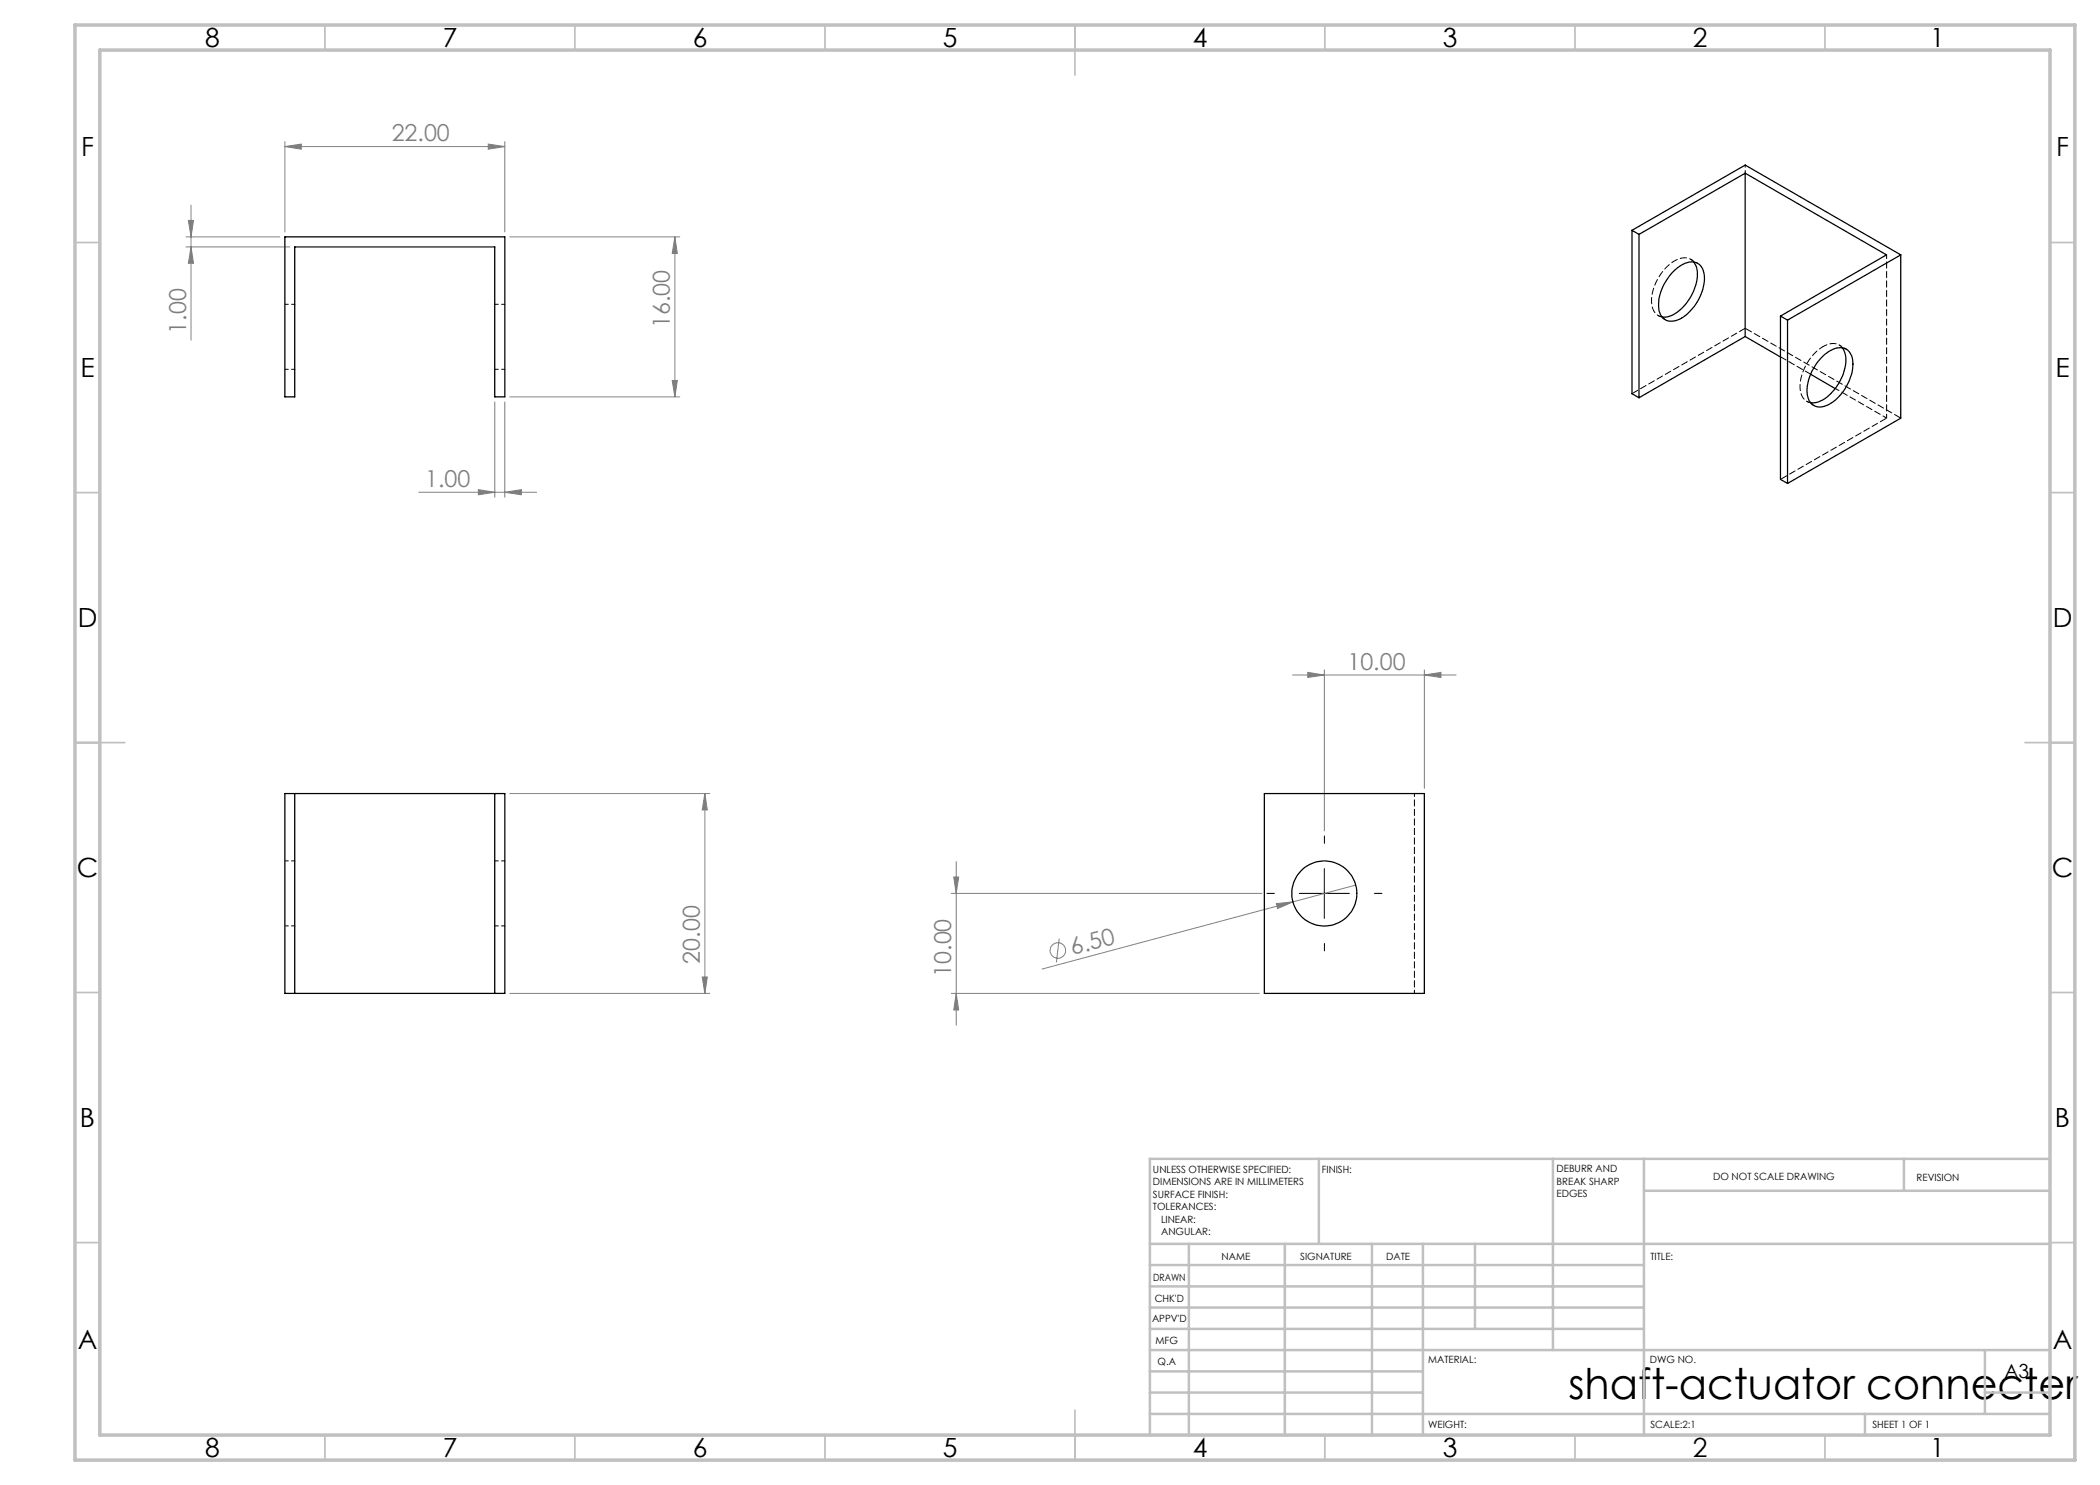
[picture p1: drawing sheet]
<svg xmlns="http://www.w3.org/2000/svg" width="420mm" height="297mm" viewBox="0 0 420 297" stroke-linecap="round" stroke-linejoin="round" font-family="sans-serif">
<g fill="none" stroke="#808080" stroke-width=".2">
<path d="M57 29.3l3.3-.5v1zM57 28.3v18.1M57 29.3h44M97.6 28.8l3.4 .5-3.4 .5zM101 28.3v18.1M37.2 47.4h18.8M37.2 49.4h20.8M37.7 44.1h1l-.5 3.3zM38.2 41v27M38.2 49.4l.5 3.3h-1zM102 47.4h34M135 47.4v32"/>
<path d="M135 47.4l.5 3.3h-1.1zM102 79.4h34M134.4 76.1h1.1l-.5 3.3zM83.7 98.5h23.6M95.7 97.9l3.3 .6-3.3 .5zM99 80.4v19M101 98.5l3.3-.6v1.1zM101 80.4v19M258.5 135h32.7M261.5 134.5l3.4 .5-3.4 .5zM264.9 134v32.2M284.9 135l3.3-.5v1z"/>
<path d="M284.9 134v23.7M102 158.7h40M141 158.7v40M141 158.7l.5 3.3h-1.1zM190.3 178.7h62.1M190.7 175.4h1l-.5 3.3zM191.2 172.3v32.7M271.1 177l-62.7 16.8M102 198.7h40M140.4 195.4h1.1l-.5 3.3zM190.3 198.7h61.6M191.2 198.7l.5 3.3h-1z"/>
<path d="M211.8 187.7l-.5 4.8M255.3 180.7l3.3-.3-3.1 1.3z"/>
<circle cx="211.6" cy="190.1" r="1.55"/>
</g>
<path d="M254.9 178.7h-1.5M264.9 168.7v-1.5M274.9 178.7h1.5M264.9 188.7v1.5" fill="none" stroke="#000" stroke-width=".2" stroke-dasharray="15.2 1.3 1.3 1.3"/>
<path d="M259.9 178.7h10M264.9 173.7v10" fill="none" stroke="#000" stroke-width=".2"/>
<g fill="none" stroke="#c0c0c0" stroke-width=".35">
<path d="M65 5v5M115 5v5M165 5v5M215 5v10M265 5v5M315 5v5M365 5v5M15 48.5h5M410 48.5h5M15 98.5h5M410 98.5h5M15 148.5h10"/>
<path d="M405 148.5h10M15 198.5h5M410 198.5h5M15 248.5h5M410 248.5h5M65 287v5M115 287v5M165 287v5M215 282v10M265 287v5M315 287v5M365 287v5"/>
</g>
<g fill="none" stroke="#c0c0c0" stroke-width=".5">
<path d="M263.8 231.8v17M310.6 231.8v38.2M328.8 231.8v55.2M328.8 238.2h81.2M380.8 231.8v6.4M410 231.8h-180v55.2M230 248.8h180M230 257.3h98.8M230 253h98.8M237.8 248.8v38.2M257 248.8v38.2M274.4 248.8v38.2"/>
<path d="M284.6 248.8v38.2M295 248.8v17M230 265.8h98.8M230 261.5h98.8M230 278.5h54.6M230 274.3h54.6M230 270h180M397 278.5h13M397 270v12.8M230 282.8h180M373 282.8v4.2"/>
</g>
<path d="M15 5h400v287h-400zM20 10h390v277h-390z" fill="none" stroke="#c0c0c0" stroke-width=".7"/>
<g fill="#808080">
<path d="M255.3 180.7l3.3-.3-3.1 1.3z"/>
<path d="M97.6 28.8l3.4 .5-3.4 .5zM57 29.3l3.3-.5v1zM101 98.5l3.3-.6v1.1zM95.7 97.9l3.3 .6-3.3 .5z"/>
<path d="M261.5 134.5l3.4 .5-3.4 .5zM284.9 135l3.3-.5v1z"/>
<path d="M140.4 195.4h1.1l-.5 3.3zM141 158.7l.5 3.3h-1.1zM134.4 76.1h1.1l-.5 3.3zM135 47.4l.5 3.3h-1.1zM38.2 49.4l.5 3.3h-1zM37.7 44.1h1l-.5 3.3z"/>
<path d="M190.7 175.4h1l-.5 3.3zM191.2 198.7l.5 3.3h-1z"/>
</g>
<g fill="none" stroke="#000" stroke-width=".25">
<path d="M349 34.6l28.3 16.4-21.2 12.2M349 34.6l-21.2 12.3M349 34.6v32.7M57 47.4h44v32h-2v-30h-40.1v30h-1.9zM326.4 46.1l1.4 .8M326.4 46.1l22.6-13.1 31.2 18M326.4 46.1v32.6l1.4 .8M327.8 46.9v32.6M334.8 54.2a4.6 4.6 0 0 1 4.4-1.7 3.3 3.3 0 0 1 1.7 3.9 9.6 9.6 0 0 1-5.8 7.7 2.63 2.63 0 0 1-3.4-2.9 10 10 0 0 1 3.1-7zM338.8 52.4a6.1 6.1 0 0 1-.1 5.9 8.3 8.3 0 0 1-5.5 5.1h-.8M380.2 51v32.6l-22.7 13.1M380.2 51l-22.7 13"/>
<path d="M349 67.3l7.1 4.1M349 67.3l-21.2 12.2M356.1 63.2v32.7l1.4 .8M356.1 63.2l1.4 .8M357.5 64v32.7M362.1 74.9l4.9 2.8M364.3 71.5a4.9 4.9 0 0 1 4.4-1.9 3.1 3.1 0 0 1 1.9 3.7 9.6 9.6 0 0 1-5.6 7.9 2.59 2.59 0 0 1-3.6-2.6 9.9 9.9 0 0 1 2.9-7.1zM368.5 69.6a5.3 5.3 0 0 1 .2 5.1 9.4 9.4 0 0 1-5.3 5.8h-1.3M57 158.7h44v40h-44zM58.9 158.7v40M99 158.7v40M252.9 158.7h32v40h-32z"/>
<circle cx="264.9" cy="178.7" r="6.5"/>
</g>
<path d="M57 73.9h2M59 60.9h-2M99 73.9h2M101 60.9h-2M282.9 158.7v40M59 172.2h-2M101 172.2h-2M57 185.2h2M99 185.2h2" fill="none" stroke="#000" stroke-width=".2" stroke-dasharray="1.3 .6" stroke-dashoffset=".6"/>
<path d="M364.6 69.3a9.8 9.8 0 0 0-4.5 9 2.5 2.5 0 0 0 2 2.2M367.1 77.7l10.2 5.9M368.5 69.5a2.87 2.87 0 0 0-3.9-.2" fill="none" stroke="#000" stroke-width=".2" stroke-dasharray="1.3 .6" stroke-dashoffset=".4"/>
<path d="M326.4 78.7l22.6-13M356.1 71.4l6 3.4" fill="none" stroke="#000" stroke-width=".2" stroke-dasharray="1.3 .6"/>
<path d="M377.3 51v32.6" fill="none" stroke="#000" stroke-width=".2" stroke-dasharray="1.3 .6" stroke-dashoffset=".5"/>
<path d="M349 65.7l31.2 17.9M356.1 95.9l21.2-12.3" fill="none" stroke="#000" stroke-width=".2" stroke-dasharray="1.3 .6" stroke-dashoffset="-.2"/>
<path d="M349 33v1.6M339.6 52.7l-1.5-.8M331.7 63.1l1.4 .8M369.3 69.8l-1.5-.8M361.3 80.3l1.5 .8" fill="none" stroke="#000" stroke-width=".2" stroke-dasharray="1.3 .6" stroke-dashoffset=".8"/>
<path d="M338.8 52.4a2.77 2.77 0 0 0-3.7-.3 9.6 9.6 0 0 0-4.6 9.3 2.48 2.48 0 0 0 1.9 2" fill="none" stroke="#000" stroke-width=".2" stroke-dasharray="1.3 .6" stroke-dashoffset=".2"/>
<text font-size="8.5" x="313.7" y="279.7">shaft-actuator connecter</text>
<g font-size="5.3">
<text x="41" y="9.5">8</text>
<text x="88.5" y="9.5">7</text>
<text x="138.5" y="9.5">6</text>
<text x="188.5" y="9.5">5</text>
<text x="238.5" y="9.5">4</text>
<text x="288.5" y="9.5">3</text>
<text x="338.5" y="9.5">2</text>
<text x="386" y="9.5">1</text>
<text x="16.2" y="31.2">F</text>
<text x="411.2" y="31.2">F</text>
<text x="16.1" y="75.5">E</text>
<text x="411.1" y="75.5">E</text>
<text x="15.5" y="125.5">D</text>
<text x="410.5" y="125.5">D</text>
<text x="15.4" y="175.5">C</text>
<text x="410.4" y="175.5">C</text>
<text x="16" y="225.5">B</text>
<text x="411" y="225.5">B</text>
<text x="15.5" y="269.8">A</text>
<text x="410.5" y="269.8">A</text>
<text x="41" y="291.5">8</text>
<text x="88.5" y="291.5">7</text>
<text x="138.5" y="291.5">6</text>
<text x="188.5" y="291.5">5</text>
<text x="238.5" y="291.5">4</text>
<text x="288.5" y="291.5">3</text>
<text x="338.5" y="291.5">2</text>
<text x="386" y="291.5">1</text>
</g>
<g font-size="4.7" fill="#808080">
<text x="78.3" y="28.3">22.00</text>
<text x="134" y="65.6" transform="rotate(-90 134 65.6)">16.00</text>
<text x="37.2" y="66.7" transform="rotate(-90 37.2 66.7)">1.00</text>
<text x="85" y="97.4">1.00</text>
<text x="269.5" y="134">10.00</text>
<text x="214.5" y="191.1" transform="rotate(-15 214.5 191.1)">6.50</text>
<text x="140" y="192.7" transform="rotate(-90 140 192.7)">20.00</text>
<text x="190.2" y="195.4" transform="rotate(-90 190.2 195.4)">10.00</text>
</g>
<text font-size="3.9" x="400.9" y="275.5">A3</text>
<g font-size="2">
<text x="230.6" y="234.6">UNLESS OTHERWISE SPECIFIED:</text>
<text x="230.6" y="237.1">DIMENSIONS ARE IN MILLIMETERS</text>
<text x="230.6" y="239.6">SURFACE FINISH:</text>
<text x="264.4" y="234.6">FINISH:</text>
<text x="311.3" y="234.5">DEBURR AND</text>
<text x="311.3" y="237">BREAK SHARP</text>
<text x="311.3" y="239.5">EDGES</text>
<text x="342.6" y="236">DO NOT SCALE DRAWING</text>
<text x="383.3" y="236.2">REVISION</text>
<text x="230.6" y="242.1">TOLERANCES:</text>
<text x="232.2" y="244.6">LINEAR:</text>
<text x="232.2" y="247.1">ANGULAR:</text>
<text x="244.3" y="252">NAME</text>
<text x="260" y="251.9">SIGNATURE</text>
<text x="277.2" y="251.9">DATE</text>
<text x="330.1" y="251.9">TITLE:</text>
<text x="230.6" y="256.1">DRAWN</text>
<text x="230.9" y="260.3">CHK'D</text>
<text x="230.4" y="264.4">APPV'D</text>
<text x="231.1" y="268.8">MFG</text>
<text x="231.5" y="273">Q.A</text>
<text x="285.6" y="272.5">MATERIAL:</text>
<text x="330" y="272.5">DWG NO.</text>
<text x="285.6" y="285.5">WEIGHT:</text>
<text x="330.1" y="285.6">SCALE:2:1</text>
<text x="374.5" y="285.6">SHEET 1 OF 1</text>
</g>
</svg>
